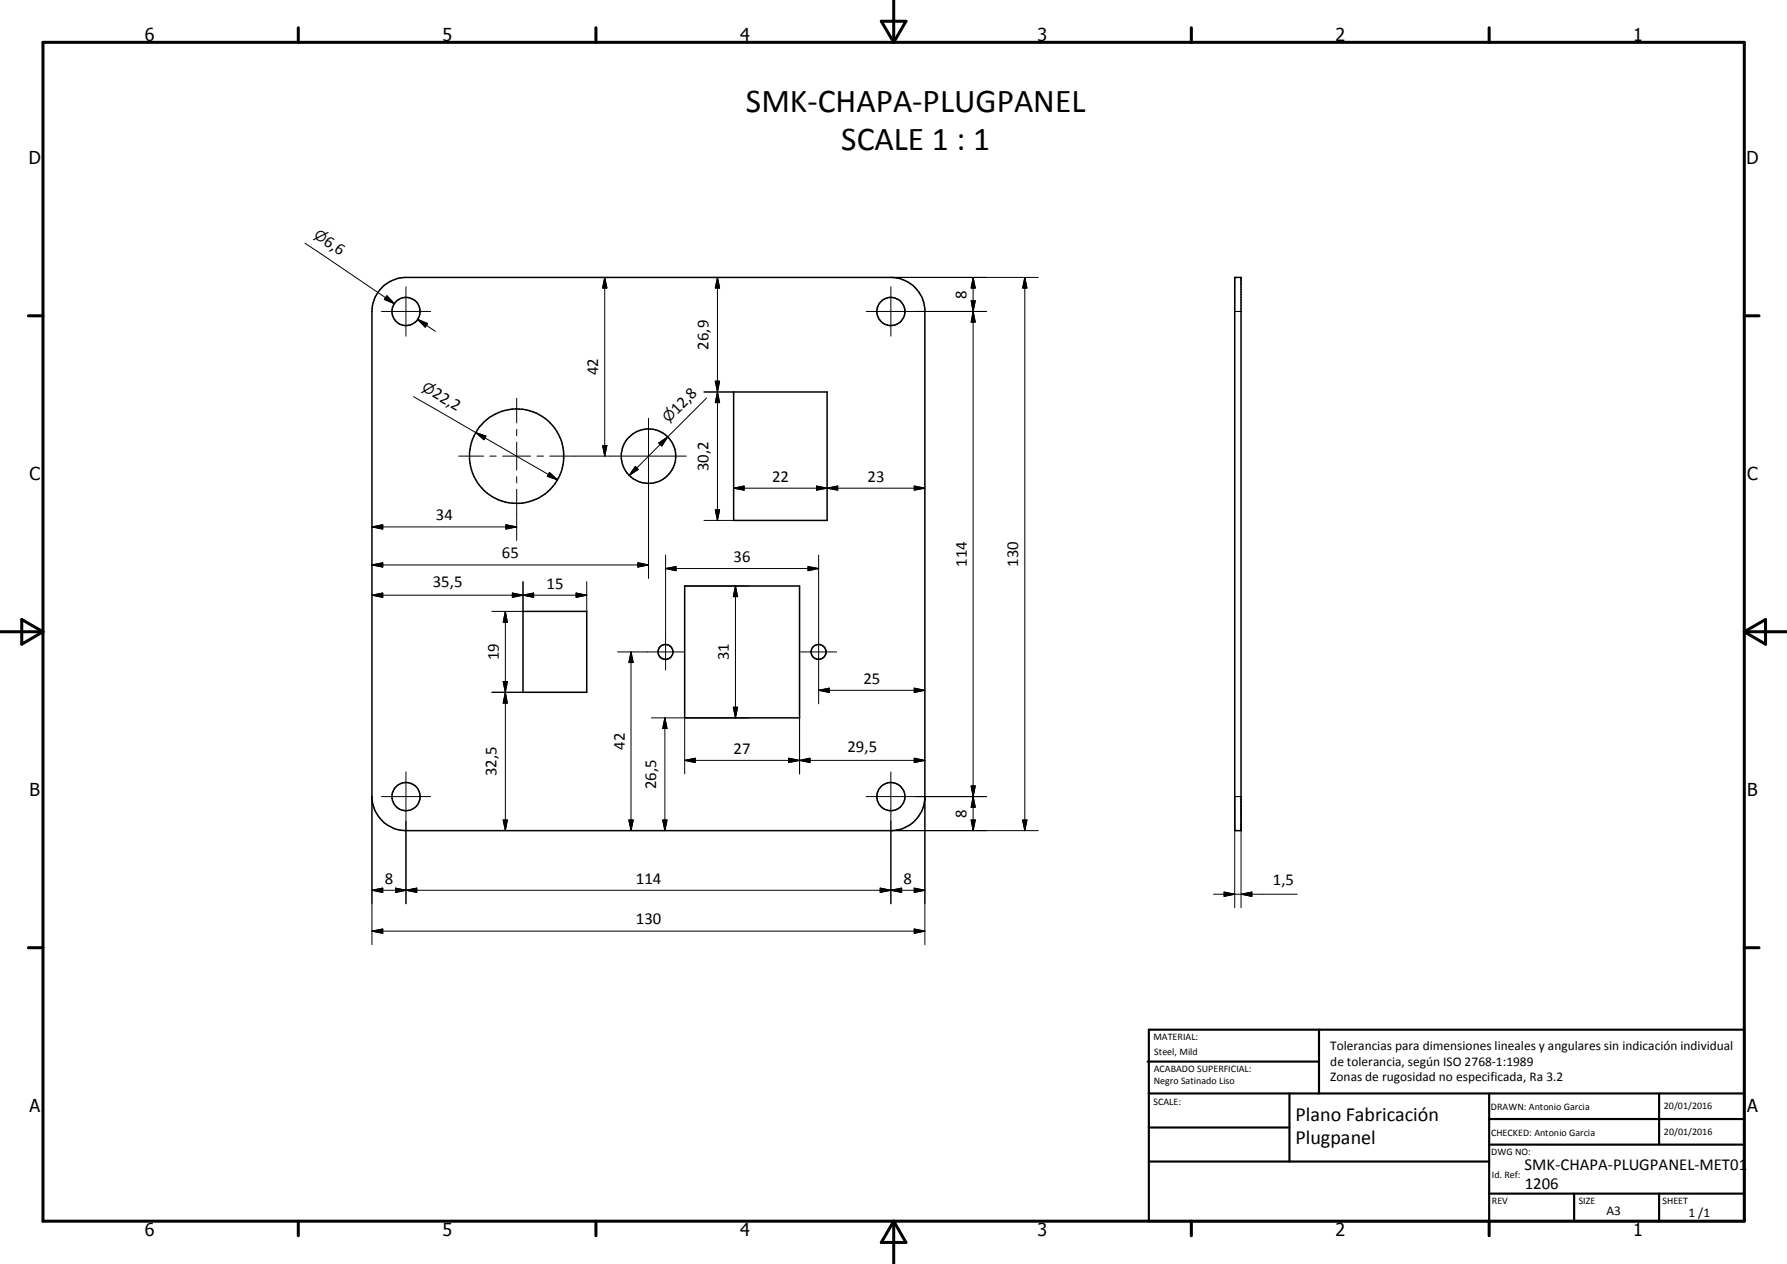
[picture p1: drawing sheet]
<svg xmlns="http://www.w3.org/2000/svg" width="420mm" height="297mm" viewBox="0 0 420 297" stroke-linecap="round" stroke-linejoin="round" font-family="sans-serif">
<g fill="none" stroke="#000" stroke-width=".35">
<path d="M89.8 67.6a8.1 8.1 0 0 1 5.7-2.4h114a8 8 0 0 1 8 7.3v115.4a8.1 8.1 0 0 1-8 7.3h-114a8.1 8.1 0 0 1-8.1-8v-114a8.2 8.2 0 0 1 2.4-5.6zM290.3 65.2h1.5v130h-1.5zM172.5 92.1h22v30.2h-22zM161 137.7h27v31h-27zM123 143.7h15v19h-15z"/>
<circle cx="95.5" cy="73.2" r="3.3"/>
<circle cx="209.5" cy="73.2" r="3.3"/>
<circle cx="121.5" cy="107.2" r="11.1"/>
<circle cx="152.5" cy="107.2" r="6.4"/>
<circle cx="156.5" cy="153.2" r="1.75"/>
<circle cx="192.5" cy="153.2" r="1.74"/>
<circle cx="95.5" cy="187.2" r="3.3"/>
<circle cx="209.5" cy="187.2" r="3.3"/>
</g>
<path d="M290.3 73.2h1.5M290.3 187.2h1.5" fill="none" stroke="#000" stroke-width=".25"/>
<g fill="none" stroke="#000" stroke-width=".71">
<path d="M10.1 9.9h400v277.1h-400zM70.1 6.5v3.4M140.1 6.5v3.4M207.2 5h5.8l-2.9 4.9zM210.1 0v9.9M280.1 6.5v3.4M350.1 6.5v3.4M6.7 74.2h3.4M410.1 74.2h3.5M.1 148.5h10M5.1 145.6l5 2.9-5 2.9zM410.1 148.5h10"/>
<path d="M410.1 148.5l5-2.9v5.8zM6.7 222.7h3.4M410.1 222.7h3.5M70.1 287v3.4M140.1 287v3.4M210.1 287v10M210.1 287l2.9 5h-5.8zM280.1 287v3.4M350.1 287v3.4"/>
</g>
<g fill="none" stroke="#000" stroke-width=".51">
<path d="M269.8 249.5h40.3M270.1 242h140v45h-140zM270.1 257h140M303.2 257v16M310.1 242v15M350.1 257v30M390.1 257v12M270.1 265h33.1M270.1 273h80M350.1 269h60M350.1 263h60M350.1 280.5h60"/>
<path d="M370.1 280.5v6.5M390.1 280.5v6.5"/>
</g>
<g fill="none" stroke="#000" stroke-width=".24">
<path d="M71.7 57.1l21 14.3M89.7 73.2h11.5M90.7 70l2 1.4M91 69.5l1.7 1.9-2.3-1zM95.5 67.4v11.6M98.2 75.1l2.3 .9-.5 .9zM98.2 75.1l4.2 2.8M142.2 65.2l.5 2.5h-1zM142.2 65.2v42M168.7 65.2l.5 2.5h-1zM168.7 65.2v57.1M203.7 73.2h28.3"/>
<path d="M209.5 65.2h34.6M209.5 67.4v11.6M228.3 70.7h1l-.5 2.5zM228.8 73.2l.5 2.5h-1zM228.8 65.2l.5 2.5h-1zM228.8 65.2v130M240.9 65.2l.6 2.5h-1.1zM240.9 65.2v130M97.2 93.2l14.6 8.4M121.5 93.6v5.8M152.5 98.3v37.6M165.5 92.1h7"/>
<path d="M166.1 93.5l-18.2 18.2M168.2 89.6h1l-.5 2.5zM168.2 89.6h1l-1 5h1zM168.7 92.1l.5 2.5h-1zM107.9 107.2h5.8M111.8 101.6l2.4 .9-.4 .8zM111.8 101.6l19.3 11.2M115.2 107.2h1.5M118.2 107.2h6.6M121.5 100.9v1.5M121.5 103.9v6.6M121.5 112v1.5"/>
<path d="M121.5 115v12M126.3 107.2h1.5M129.2 111l1.9 1.8-2.4-.9zM129.3 107.2h32.1M141.7 104.7h1l-.5 2.5zM149.4 109.6l.7 .7-2.2 1.4zM154.9 104.1l2.1-1.4-1.4 2.1zM168.2 119.8h1l-.5 2.5zM172.5 114.7l2.5-.5v1zM172.5 114.7h45M192 114.2l2.5 .5-2.5 .5zM194.5 114.7l2.5-.5v1z"/>
<path d="M215 114.2l2.5 .5-2.5 .5zM87.4 123.8l2.6-.5v1zM87.4 132.8l2.6-.6v1.1zM87.4 139.9l2.6-.5v1zM87.4 123.8h34.1M87.4 132.8h65.1M87.4 139.9h50.6M118.9 123.3l2.6 .5-2.6 .5zM120.5 139.4l2.5 .5-2.5 .5zM120.5 139.4l5 1v-1l-5 1zM123 139.9l2.5-.5v1zM123 136.7v7h-7.4"/>
<path d="M135.5 139.4l2.5 .5-2.5 .5zM138 136.7v7M150 132.2l2.5 .6-2.5 .5zM156.5 133.6l2.5-.5v1zM156.5 130.4v27M156.5 133.6h36M161 137.7h15.1M165.5 122.3h7M172.9 137.7l.5 2.5h-1zM172.9 137.7v31M190 133.1l2.5 .5-2.5 .5zM192.5 130.4v35"/>
<path d="M118.8 143.7l.5 2.5h-1zM118.8 143.7v51.5M145.2 153.2h15.5M148.4 153.2l.5 2.5h-1zM148.4 153.2v42M188.2 153.2h8.5M115.6 162.7h7.4M118.3 160.2h1l-.5 2.5zM118.8 162.7l.5 2.5h-1zM153.2 168.7h22.9M156.3 168.7l.5 2.5h-1zM156.3 168.7v26.5"/>
<path d="M161 178.7l2.5-.5v1zM161 178.7h56.5M161 168.7v13.2M172.4 166.2h1l-.5 2.5zM185.5 178.2l2.5 .5-2.5 .5zM188 178.7l2.4-.5v1zM188 168.7v13.2M192.5 162.2l2.5-.5v1zM192.5 162.2h25M215 161.7l2.5 .5-2.5 .5zM215 178.2l2.5 .5-2.5 .5zM87.4 187.2v34.8"/>
<path d="M89.7 187.2h11.5M95.5 181.4v31M118.3 192.7h1l-.5 2.5zM147.9 192.7h1l-.5 2.5zM155.8 192.7h1l-.5 2.5zM203.7 187.2h28.3M209.5 195.2h34.6M209.5 181.4v31M217.5 187.2v34.8M228.3 192.7h1l-.5 2.5zM228.3 184.7h1l-.5 2.5zM228.8 187.2l.5 2.5h-1z"/>
<path d="M240.4 192.7h1.1l-.6 2.5zM290.3 187.2v26.1M291.8 187.2v26.1M87.4 218.8l2.6-.5v1zM87.4 209.2l2.6-.5v1zM87.4 218.8h130.1M87.4 209.2h130.1M93 208.7l2.5 .5-2.5 .5zM95.5 209.2l2.5-.5v1zM207 208.7l2.5 .5-2.5 .5zM209.5 209.2l2.5-.5v1zM215 218.3l2.5 .5-2.5 .5z"/>
<path d="M215 208.7l2.5 .5-2.5 .5zM285.3 210.1h19.7M287.8 209.6l2.5 .5-2.5 .6zM291.8 210.1l2.5-.5v1.1z"/>
</g>
<g fill="#000">
<path d="M91 69.5l1.7 1.9-2.3-1zM98.2 75.1l2.3 .9-.5 .9zM142.2 65.2l.5 2.5h-1zM168.7 65.2l.5 2.5h-1zM228.3 70.7h1l-.5 2.5zM228.8 73.2l.5 2.5h-1zM228.8 65.2l.5 2.5h-1zM240.9 65.2l.6 2.5h-1.1zM168.2 89.6h1l-.5 2.5zM168.7 92.1l.5 2.5h-1zM111.8 101.6l2.4 .9-.4 .8zM129.2 111l1.9 1.8-2.4-.9z"/>
<path d="M141.7 104.7h1l-.5 2.5zM149.4 109.6l.7 .7-2.2 1.4zM154.9 104.1l2.1-1.4-1.4 2.1zM168.2 119.8h1l-.5 2.5zM172.5 114.7l2.5-.5v1zM192 114.2l2.5 .5-2.5 .5zM194.5 114.7l2.5-.5v1zM215 114.2l2.5 .5-2.5 .5zM87.4 123.8l2.6-.5v1zM87.4 132.8l2.6-.6v1.1zM87.4 139.9l2.6-.5v1zM118.9 123.3l2.6 .5-2.6 .5z"/>
<path d="M123 139.9l2.5-.5v1zM150 132.2l2.5 .6-2.5 .5zM156.5 133.6l2.5-.5v1zM190 133.1l2.5 .5-2.5 .5zM118.8 143.7l.5 2.5h-1zM120.5 139.4l2.5 .5-2.5 .5zM135.5 139.4l2.5 .5-2.5 .5zM148.4 153.2l.5 2.5h-1zM172.9 137.7l.5 2.5h-1zM118.3 160.2h1l-.5 2.5zM118.8 162.7l.5 2.5h-1zM156.3 168.7l.5 2.5h-1z"/>
<path d="M161 178.7l2.5-.5v1zM172.4 166.2h1l-.5 2.5zM185.5 178.2l2.5 .5-2.5 .5zM188 178.7l2.4-.5v1zM192.5 162.2l2.5-.5v1zM215 161.7l2.5 .5-2.5 .5zM215 178.2l2.5 .5-2.5 .5zM118.3 192.7h1l-.5 2.5zM147.9 192.7h1l-.5 2.5zM155.8 192.7h1l-.5 2.5zM228.3 192.7h1l-.5 2.5zM228.3 184.7h1l-.5 2.5z"/>
<path d="M228.8 187.2l.5 2.5h-1zM240.4 192.7h1.1l-.6 2.5zM87.4 218.8l2.6-.5v1zM87.4 209.2l2.6-.5v1zM93 208.7l2.5 .5-2.5 .5zM95.5 209.2l2.5-.5v1zM207 208.7l2.5 .5-2.5 .5zM209.5 209.2l2.5-.5v1zM215 218.3l2.5 .5-2.5 .5zM215 208.7l2.5 .5-2.5 .5zM287.8 209.6l2.5 .5-2.5 .6zM291.8 210.1l2.5-.5v1.1z"/>
</g>
<g font-size="7.9">
<text x="175.4" y="26.4">SMK-CHAPA-PLUGPANEL</text>
<text x="197.8" y="35.3">SCALE 1 : 1</text>
</g>
<g font-size="4.7">
<text x="304.6" y="263.5">Plano Fabricación</text>
<text x="304.6" y="268.9">Plugpanel</text>
</g>
<g font-size="4.2">
<text x="34" y="9.6">6</text>
<text x="104" y="9.6">5</text>
<text x="174" y="9.6">4</text>
<text x="244" y="9.6">3</text>
<text x="314" y="9.6">2</text>
<text x="384" y="9.6">1</text>
<text x="6.8" y="38.7">D</text>
<text x="410.6" y="38.7">D</text>
<text x="7" y="112.9">C</text>
<text x="410.8" y="112.9">C</text>
<text x="7" y="187.1">B</text>
<text x="410.8" y="187.1">B</text>
<text x="7" y="261.4">A</text>
<text x="410.8" y="261.4">A</text>
<text x="34" y="290.4">6</text>
<text x="104" y="290.4">5</text>
<text x="174" y="290.4">4</text>
<text x="244" y="290.4">3</text>
<text x="314" y="290.4">2</text>
<text x="384" y="290.4">1</text>
</g>
<g font-size="3.9">
<text x="75.9" y="57.4" transform="rotate(34 75.9 57.4)">6,6</text>
<text x="227.3" y="70.2" transform="rotate(-90 227.3 70.2)">8</text>
<text x="166.6" y="82.2" transform="rotate(-90 166.6 82.2)">26,9</text>
<text x="140.7" y="88.2" transform="rotate(-90 140.7 88.2)">42</text>
<text x="101.4" y="93.2" transform="rotate(30 101.4 93.2)">22,2</text>
<text x="159.2" y="97.5" transform="rotate(-45 159.2 97.5)">12,8</text>
<text x="166.6" y="110.7" transform="rotate(-90 166.6 110.7)">30,2</text>
<text x="181.5" y="113.2">22</text>
<text x="204" y="113.2">23</text>
<text x="102.5" y="122.3">34</text>
<text x="118" y="131.2">65</text>
<text x="101.8" y="137.8">35,5</text>
<text x="172.5" y="132.1">36</text>
<text x="227.3" y="133.2" transform="rotate(-90 227.3 133.2)">114</text>
<text x="239.4" y="133.2" transform="rotate(-90 239.4 133.2)">130</text>
<text x="128.5" y="138.3">15</text>
<text x="117.3" y="155.2" transform="rotate(-90 117.3 155.2)">19</text>
<text x="171.4" y="155.2" transform="rotate(-90 171.4 155.2)">31</text>
<text x="203" y="160.7">25</text>
<text x="146.9" y="176.2" transform="rotate(-90 146.9 176.2)">42</text>
<text x="172.5" y="177.2">27</text>
<text x="199.3" y="176.7">29,5</text>
<text x="116.7" y="182.5" transform="rotate(-90 116.7 182.5)">32,5</text>
<text x="154.3" y="185.5" transform="rotate(-90 154.3 185.5)">26,5</text>
<text x="227.3" y="192.2" transform="rotate(-90 227.3 192.2)">8</text>
<text x="90.5" y="207.6">8</text>
<text x="149.5" y="207.7">114</text>
<text x="212.5" y="207.6">8</text>
<text x="299.3" y="208.1">1,5</text>
<text x="149.5" y="217.3">130</text>
<text x="358.5" y="275">SMK-CHAPA-PLUGPANEL-MET01</text>
<text x="358.5" y="279.4">1206</text>
</g>
<g font-size="3.3">
<text x="73.6" y="55.8" transform="rotate(34 73.6 55.8)">⌀</text>
<text x="99" y="91.7" transform="rotate(30 99 91.7)">⌀</text>
<text x="157.2" y="99.5" transform="rotate(-45 157.2 99.5)">⌀</text>
</g>
<g font-size="3.1">
<text x="312.7" y="246.8">Tolerancias para dimensiones lineales y angulares sin indicación individual</text>
<text x="312.7" y="250.4">de tolerancia, según ISO 2768-1:1989</text>
<text x="312.7" y="254">Zonas de rugosidad no especificada, Ra 3.2</text>
<text x="377.7" y="285.6">A3</text>
<text x="397" y="285.9">1 /1</text>
</g>
<g font-size="2.4">
<text x="271.2" y="244.4">MATERIAL:</text>
<text x="271.3" y="252">ACABADO SUPERFICIAL:</text>
<text x="271.4" y="247.9">Steel, Mild</text>
<text x="271.3" y="254.6">Negro Satinado Liso</text>
<text x="271.2" y="259.7">SCALE:</text>
<text x="350.6" y="260.9">DRAWN: Antonio Garcia</text>
<text x="391.2" y="260.6">20/01/2016</text>
<text x="350.6" y="267">CHECKED: Antonio Garcia</text>
<text x="391.2" y="266.7">20/01/2016</text>
<text x="350.6" y="271.4">DWG NO:</text>
<text x="350.8" y="276.9">Id. Ref:</text>
<text x="350.8" y="282.8">REV</text>
<text x="371.2" y="282.9">SIZE</text>
<text x="390.9" y="282.9">SHEET</text>
</g>
</svg>
